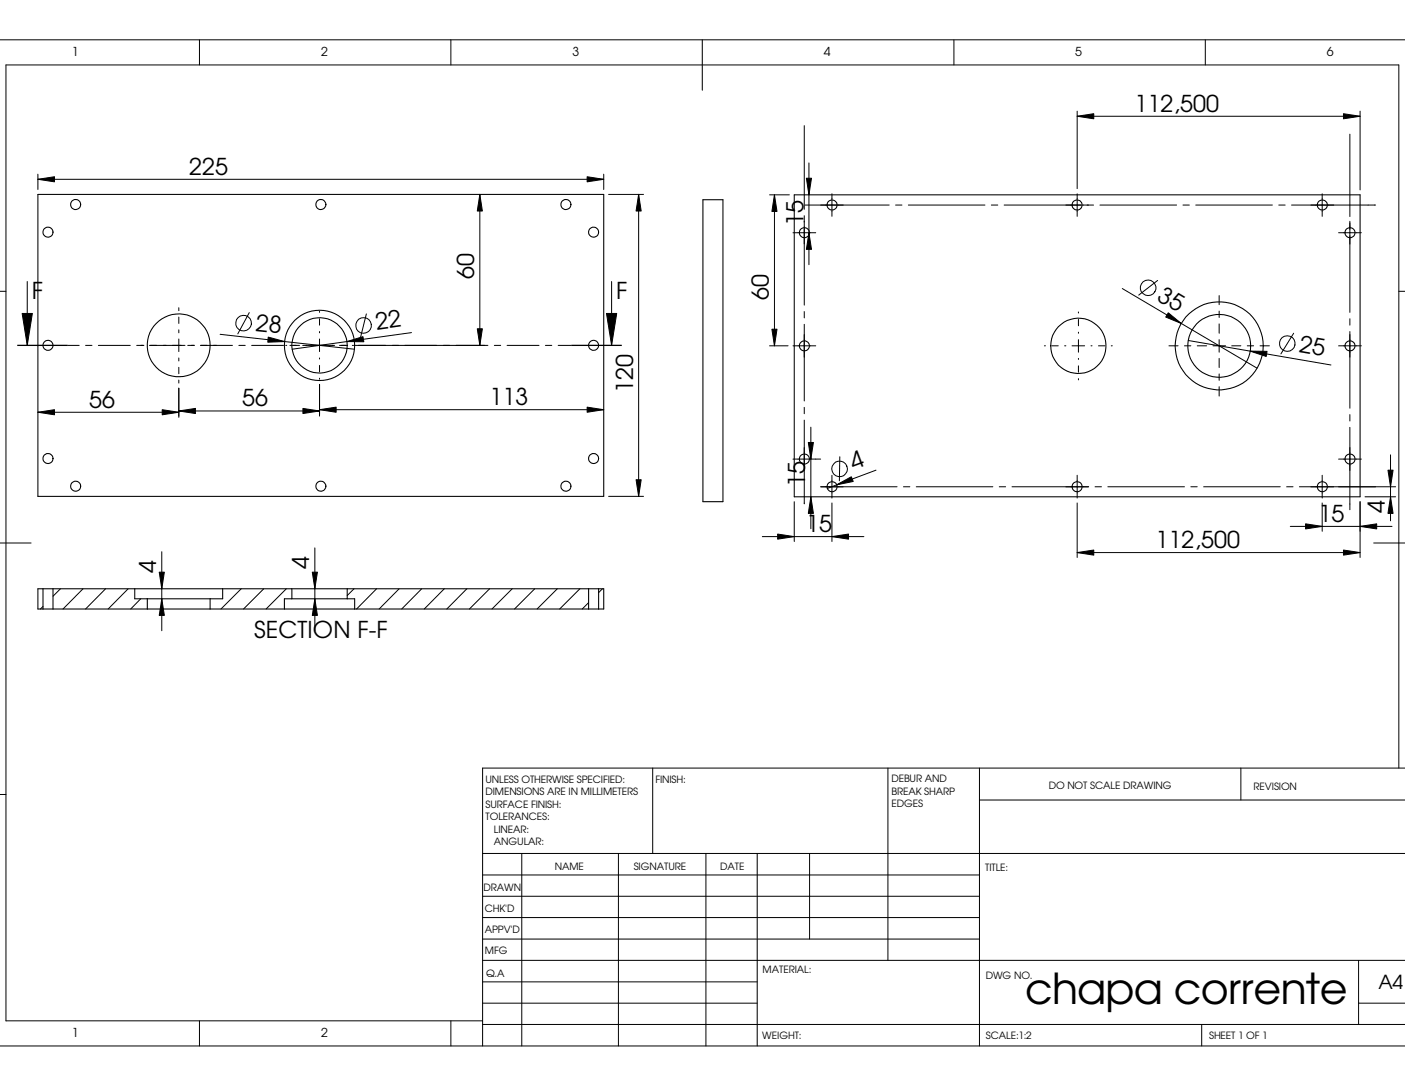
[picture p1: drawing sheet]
<svg xmlns="http://www.w3.org/2000/svg" width="279mm" height="216mm" viewBox="0 0 279 216" stroke-linecap="round" stroke-linejoin="round" font-family="sans-serif">
<g fill="none" stroke="#000" stroke-width=".2">
<path d="M-.1 7.9h279.5M39.7 7.9v5M89.7 7.9v5M139.7 7.9v10M189.7 7.9v5M239.7 7.9v5M7.5 35.6l3.3-.5v1.1zM7.5 35.6h112.6M7.5 34.6v3.1M95.4 38.7l.5 3.3h-1zM95.4 38.7v30M116.8 35.1l3.3 .5-3.3 .6z"/>
<path d="M120.1 34.6v3.1M121 38.7h7M127 38.7l.5 3.3h-1zM127 38.7v60M153 38.7h4M154 38.7l.5 3.3h-1zM154 38.7v30M159.9 25v16.6M160.4 35.4h1l-.5 3.3zM160.9 32.4v20.2M165.4 38.5v4.5M214.2 23.1l3.3-.5v1z"/>
<path d="M214.2 22.1v15.4M214.2 38.5v4.5M214.2 23.1h56.3M262.9 38.5v4.5M267.2 22.6l3.3 .5-3.3 .5zM268.4 26.7v16.4M270.5 22.1v15.7M-.1 57.9h1.3M5.4 56v12.7M121.6 56v12.7M157.7 46.3h4.5M159.9 42.9v17.8"/>
<path d="M160.1 40.8h16.7M160.9 46.3l.5 3.3h-1zM178.1 40.8h1.3M180.6 40.8h15.3M197.1 40.8h1.3M199.7 40.8h17.8M218.7 40.8h15.3M223.2 57.4l26.8 15.8M230.2 55.8l-3.8 2.9M235.2 40.8h1.3M237.8 40.8h15.2M242.4 58.8v1.8"/>
<path d="M254.3 40.8h1.3M256.8 40.8h16.8M266.2 46.3h4.5M268.4 44v18.1M278.2 57.9h1.2M4.4 62.3h2l-1 6.4zM13.4 68.7h2.3M17 68.7h1.3M19.6 68.7h6.3M27.2 68.7h1.4M29.7 68.7h7.1M35.6 61.2v.6"/>
<path d="M35.6 63v1.3M35.6 65.6v.6M35.6 67.4v2.5M35.6 71.2v.6M35.6 73v1.3M35.6 75.6v.6M35.6 77.2v5.8M37.3 68.7h1.4M39.9 68.7h6.3M43.8 66.5l26.7 2.9M47.5 68.7h1.3M49.6 62.1l-2.3 4.3"/>
<path d="M50 68.7h6.4M53.3 67l3.3 .9-3.3 .1zM56.8 68.7h.2M57.7 68.7h1.9M60.2 68.7h6.3M63.5 61.9v.2M63.5 63.4v1.2M63.5 65.9v.3M63.5 67.4v2.5M63.5 71.2v.2M63.5 72.6v1.3M63.5 75.2v.2"/>
<path d="M63.5 76.4v6.3M67.5 68.7h1.6M69 67.9l3.2-1 .1 1zM70.1 68.7h.2M70.4 68.7h26.6M72.9 62.4l-1.2 4.6M81.8 66.1l-23.7 3.3M94.9 65.4h1l-.5 3.3zM98.3 68.7h1.3M100.8 68.7h6.4M108.5 68.7h1.2M111 68.7h2.6"/>
<path d="M120.6 62.3h2l-1 6.4zM153 68.7h3.7M153.5 65.4h1l-.5 3.3zM157.7 68.7h4.5M159.9 61.9v1.3M159.9 64.5v15.2M207.7 68.7h.2M209.2 68.7h1.2M211.7 68.7h.3M213.2 68.7h2.5M214.5 62v.2M214.5 63.5v1.3"/>
<path d="M214.5 66v.3M214.5 67.5v2.5M214.5 71.2v.3M214.5 72.7v1.3M214.5 75.3v.2M217 68.7h.2M218.4 68.7h1.3M221 68.7h.2M232.3 62.2l2.6 2.1-3.1-1.3zM232.5 68.7h1.8M235.5 68.7h1.3M236.3 67.7l28.4 4.9"/>
<path d="M238.1 68.7h1.8M241.2 68.7h2.5M242.4 61.8v1.3M242.4 64.4v1.9M242.4 67.5v2.5M242.4 71.2v1.9M242.4 74.3v1.3M242.4 76.9v1.8M244.9 68.7h1.9M248 68.7h1.3M248.6 69.8h3.4l-.2 1.1zM250.6 68.7h1.8"/>
<path d="M257.3 66.3l-2.6 4.1M266.2 68.7h4.5M268.4 63.4v1.2M268.4 65.9v15.3M7.5 82l3.3-.6v1.1zM7.5 82h28.1M32.3 81.4l3.3 .6-3.3 .5zM35.6 81.7l3.3-.5v1zM35.6 81.7h27.9M60.2 81.2l3.3 .5-3.3 .5zM63.5 81.4l3.3-.5v1.1zM63.5 81.4h56.6"/>
<path d="M116.8 80.9l3.3 .5-3.3 .6zM121 98.7h7M126.5 95.4h1l-.5 3.3zM157.7 91.3h5.5M157.9 99.7v8M159.9 81v1.3M159.9 83.5v16.7M160.7 88h1.1l-.6 3.3zM161.2 98.8l.6 3.3h-1.1zM161.2 84.9v20.2M163.2 96.8h15.2M165.4 94.5v4.5"/>
<path d="M165.4 100v7.7M166.4 96.4l2.9-1.6 .4 .9zM167 90.8l-.1 4.8M174.2 93.5l-9.7 3.6M179.7 96.8h1.2M182.2 96.8h15.2M198.7 96.8h1.3M201.3 96.8h15.2M214.2 94.5v4.5M214.2 100v10.8M217.8 96.8h1.2M220.3 96.8h15.2"/>
<path d="M236.8 96.8h1.3M239.4 96.8h15.2M255.9 96.8h1.2M258.4 96.8h19.1M262.9 94.5v4.5M262.9 100v5.6M266.2 91.3h4.5M268.4 82.4v1.3M268.4 85v16.3M270.5 99.7v11.1M271.4 98.8h6.1M276 93.5h1l-.5 3.3z"/>
<path d="M276.5 98.8l.5 3.3h-1zM276.5 90.4v13.1M0 107.9h6.2M12 117.1l-1.5 1.4M16.5 117.1l-4 4M21 117.1l-4 4M25.5 117.1l-4 4M28 119l-2 2.1M31.7 113.7h1l-.5 3.4zM32.2 119l.5 3.3h-1zM32.2 109.7v15.7M48 117.1l-4.1 4"/>
<path d="M52.5 117.1l-4.1 4M56.9 117.1l-4 4M62.1 113.7h1l-.5 3.4zM62.6 119l.5 3.3h-1zM62.6 108.9v16.5M70.4 117.1l-1.4 1.3M74.9 117.1l-4 4M79.4 117.1l-4 4M83.9 117.1l-4 4M88.3 117.1l-3.9 4M92.8 117.1l-3.9 4M97.4 117.1l-4.1 4"/>
<path d="M101.9 117.1l-4.1 4M106.3 117.1l-4 4M110.8 117.1l-4 4M115.3 117.1l-4 4M117.1 119.8l-1.3 1.3M119.8 117.1l-.8 .7M151.6 106.7h20.2M154.6 106.2l3.3 .5-3.3 .5zM165.4 106.7l3.3-.5v1zM214.2 109.9l3.3-.6v1.1zM214.2 109.9h56.3M256.6 104.6h20.2"/>
<path d="M259.6 104.1l3.3 .5-3.3 .6zM267.2 109.3l3.3 .6-3.3 .5zM270.5 104.6l3.3-.5v1.1zM273.2 107.9h6.2M8.6 120.6l-.6 .5M-.1 157.9h1.3M129.8 152.7v17M176.6 152.7v38.2M194.8 152.7v55.2M194.8 159h84.6M246.8 152.7v6.3M278.2 152.7v-139.8h-277v190h94.8"/>
<path d="M279.4 152.7h-183.4v55.2M96 169.7h183.4M96 178.2h98.8M96 173.9h98.8M103.8 169.7v38.2M123 169.7v38.2M140.4 169.7v38.2M150.6 169.7v38.2M161 169.7v17M96 190.9h183.4M96 195.2h54.6M96 182.4h98.8"/>
<path d="M96 186.7h98.8M96 199.4h54.6M270.2 190.9v12.8M270.2 199.4h9.2M0 207.9h279.4M39.7 202.9v5M89.7 202.9v5M96 203.7h183.4M239 203.7v4.2"/>
<circle cx="228.3" cy="57.2" r="1.56"/>
<circle cx="48.4" cy="64.2" r="1.56"/>
<circle cx="72.3" cy="64.7" r="1.57"/>
<circle cx="256" cy="68.3" r="1.55"/>
<circle cx="167" cy="93.2" r="1.54"/>
</g>
<g fill="none" stroke="#000" stroke-width=".21">
<path d="M7.5 38.7h112.6v60h-112.6zM139.8 39.7h4v60h-4zM157.9 38.7h112.6v60.1h-112.6zM7.5 117.1h112.6v4h-112.6zM8.6 117.1v4M10.5 117.1v4M26.8 117.1v1.9h17.5v-1.9M29.3 119v2.1M41.8 119v2.1M58 117.1v1.9M69 117.1v1.9M117.1 117.1v4"/>
<path d="M119 117.1v4M56.6 121.1v-2.1h13.9v2.1"/>
<circle cx="9.5" cy="46.2" r="1"/>
<circle cx="15" cy="40.7" r="1"/>
<circle cx="63.8" cy="40.7" r="1.01"/>
<circle cx="112.5" cy="40.7" r="1"/>
<circle cx="118" cy="46.2" r="1"/>
<circle cx="160" cy="46.2" r="1"/>
<circle cx="165.5" cy="40.7" r="1"/>
<circle cx="214.2" cy="40.7" r="1.01"/>
<circle cx="263" cy="40.7" r="1"/>
<circle cx="268.5" cy="46.2" r="1"/>
<circle cx="9.5" cy="68.6" r="1"/>
<circle cx="35.5" cy="68.7" r="6.2"/>
<circle cx="63.5" cy="68.7" r="7"/>
<circle cx="63.6" cy="68.7" r="5.5"/>
<circle cx="118" cy="68.6" r="1"/>
<circle cx="160" cy="68.8" r="1"/>
<circle cx="214.5" cy="68.8" r="5.5"/>
<circle cx="242.5" cy="68.8" r="8.8"/>
<circle cx="242.5" cy="68.8" r="6.3"/>
<circle cx="268.5" cy="68.8" r="1"/>
<circle cx="9.5" cy="91.2" r="1"/>
<circle cx="15" cy="96.7" r="1"/>
<circle cx="63.8" cy="96.7" r="1.01"/>
<circle cx="112.5" cy="96.7" r="1"/>
<circle cx="118" cy="91.2" r="1"/>
<circle cx="160" cy="91.2" r="1"/>
<circle cx="165.5" cy="96.8" r="1"/>
<circle cx="214.2" cy="96.8" r="1.01"/>
<circle cx="263" cy="96.8" r="1"/>
<circle cx="268.5" cy="91.2" r="1"/>
</g>
<g fill="#000">
<path d="M7.5 35.6l3.3-.5v1.1zM95.4 38.7l.5 3.3h-1zM116.8 35.1l3.3 .5-3.3 .6zM127 38.7l.5 3.3h-1zM154 38.7l.5 3.3h-1zM160.4 35.4h1l-.5 3.3zM214.2 23.1l3.3-.5v1zM267.2 22.6l3.3 .5-3.3 .5zM160.9 46.3l.5 3.3h-1zM4.4 62.3h2l-1 6.4zM53.3 67l3.3 .9-3.3 .1zM69 67.9l3.2-1 .1 1z"/>
<path d="M94.9 65.4h1l-.5 3.3zM120.6 62.3h2l-1 6.4zM153.5 65.4h1l-.5 3.3zM232.3 62.2l2.6 2.1-3.1-1.3zM248.6 69.8h3.4l-.2 1.1zM7.5 82l3.3-.6v1.1zM35.6 81.7l3.3-.5v1zM32.3 81.4l3.3 .6-3.3 .5zM63.5 81.4l3.3-.5v1.1zM60.2 81.2l3.3 .5-3.3 .5zM116.8 80.9l3.3 .5-3.3 .6zM126.5 95.4h1l-.5 3.3z"/>
<path d="M161.2 98.8l.6 3.3h-1.1zM160.7 88h1.1l-.6 3.3zM166.4 96.4l2.9-1.6 .4 .9zM276 93.5h1l-.5 3.3zM276.5 98.8l.5 3.3h-1zM32.2 119l.5 3.3h-1zM31.7 113.7h1l-.5 3.4zM62.6 119l.5 3.3h-1zM62.1 113.7h1l-.5 3.4zM154.6 106.2l3.3 .5-3.3 .5zM165.4 106.7l3.3-.5v1zM214.2 109.9l3.3-.6v1.1z"/>
<path d="M259.6 104.1l3.3 .5-3.3 .6zM267.2 109.3l3.3 .6-3.3 .5zM270.5 104.6l3.3-.5v1.1z"/>
</g>
<path d="M3.4 68.7h10M113.6 68.7h10.1" fill="none" stroke="#000" stroke-width=".25"/>
<text font-size="8.5" x="203.8" y="199.6">chapa corrente</text>
<g font-size="4.6">
<text x="225.6" y="22.2">112,500</text>
<text x="37.6" y="34.7">225</text>
<text x="159.8" y="44.9" transform="rotate(-90 159.8 44.9)">15</text>
<text x="6.3" y="59.5">F</text>
<text x="94.3" y="55.5" transform="rotate(-90 94.3 55.5)">60</text>
<text x="122.6" y="59.5">F</text>
<text x="152.9" y="59.7" transform="rotate(-90 152.9 59.7)">60</text>
<text x="229.8" y="59.6" transform="rotate(31 229.8 59.6)">35</text>
<text x="50.8" y="65.7" transform="rotate(6 50.8 65.7)">28</text>
<text x="74.9" y="65.6" transform="rotate(-8 74.9 65.6)">22</text>
<text x="258.2" y="70" transform="rotate(10 258.2 70)">25</text>
<text x="17.7" y="81">56</text>
<text x="48.2" y="80.8">56</text>
<text x="97.4" y="80.5">113</text>
<text x="125.9" y="78.2" transform="rotate(-90 125.9 78.2)">120</text>
<text x="169.7" y="93.5" transform="rotate(-21 169.7 93.5)">4</text>
<text x="160.1" y="96.9" transform="rotate(-90 160.1 96.9)">15</text>
<text x="275.4" y="101.9" transform="rotate(-90 275.4 101.9)">4</text>
<text x="160.3" y="105.7">15</text>
<text x="262.2" y="103.7">15</text>
<text x="31.1" y="113.8" transform="rotate(-90 31.1 113.8)">4</text>
<text x="61.5" y="113.1" transform="rotate(-90 61.5 113.1)">4</text>
<text x="229.8" y="108.9">112,500</text>
<text x="50.5" y="126.8">SECTION F-F</text>
</g>
<text font-size="3.9" x="274.1" y="196.6">A4</text>
<g font-size="2.5">
<text x="14.3" y="11.1">1</text>
<text x="63.8" y="11.1">2</text>
<text x="113.8" y="11.1">3</text>
<text x="163.8" y="11.1">4</text>
<text x="213.8" y="11.1">5</text>
<text x="263.9" y="11.1">6</text>
<text x="14.3" y="206.1">1</text>
<text x="63.8" y="206.1">2</text>
</g>
<g font-size="2">
<text x="96.6" y="155.6">UNLESS OTHERWISE SPECIFIED:</text>
<text x="130.3" y="155.6">FINISH:</text>
<text x="177.3" y="155.5">DEBUR AND</text>
<text x="96.6" y="158.1">DIMENSIONS ARE IN MILLIMETERS</text>
<text x="96.6" y="160.6">SURFACE FINISH:</text>
<text x="177.3" y="160.5">EDGES</text>
<text x="177.3" y="158">BREAK SHARP</text>
<text x="208.6" y="156.9">DO NOT SCALE DRAWING</text>
<text x="249.3" y="157.1">REVISION</text>
<text x="96.6" y="163.1">TOLERANCES:</text>
<text x="98.2" y="165.6">LINEAR:</text>
<text x="98.2" y="168.1">ANGULAR:</text>
<text x="110.3" y="173">NAME</text>
<text x="126" y="172.9">SIGNATURE</text>
<text x="143.2" y="172.9">DATE</text>
<text x="195.9" y="173.2">TITLE:</text>
<text x="96.2" y="177">DRAWN</text>
<text x="96.4" y="181.3">CHK'D</text>
<text x="96.4" y="185.4">APPV'D</text>
<text x="96.4" y="189.7">MFG</text>
<text x="96.6" y="194.1">Q.A</text>
<text x="151.6" y="193.5">MATERIAL:</text>
<text x="196" y="194.6">DWG NO.</text>
<text x="151.6" y="206.5">WEIGHT:</text>
<text x="196" y="206.6">SCALE:1:2</text>
<text x="240.5" y="206.6">SHEET 1 OF 1</text>
</g>
</svg>
